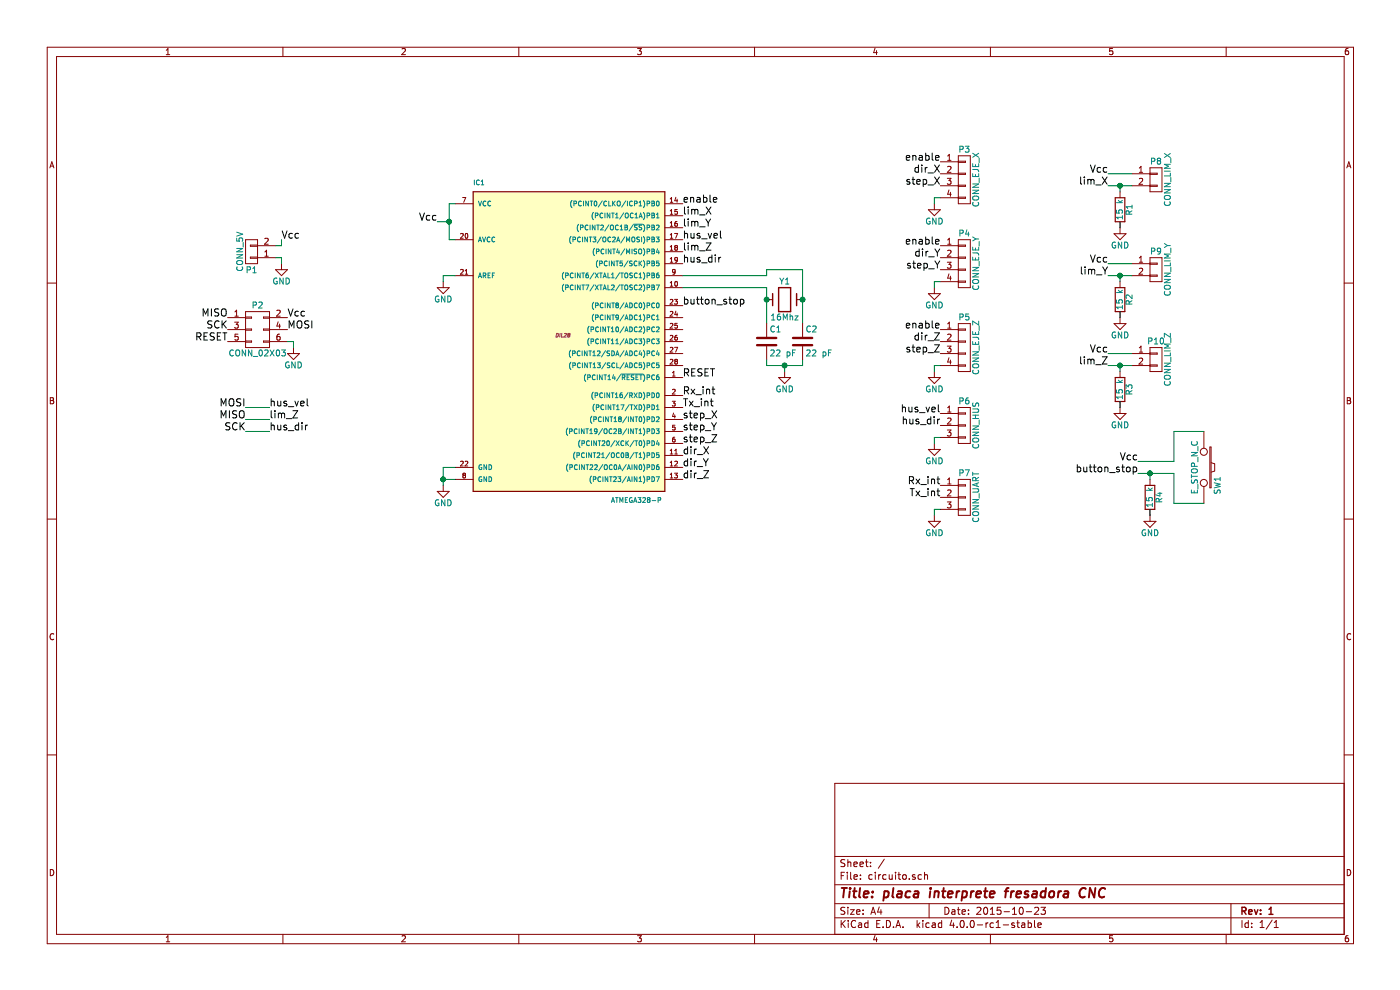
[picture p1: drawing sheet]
EESchema Schematic File Version 2
LIBS:power
LIBS:device
LIBS:transistors
LIBS:conn
LIBS:linear
LIBS:regul
LIBS:74xx
LIBS:cmos4000
LIBS:adc-dac
LIBS:memory
LIBS:xilinx
LIBS:microcontrollers
LIBS:dsp
LIBS:microchip
LIBS:analog_switches
LIBS:motorola
LIBS:texas
LIBS:intel
LIBS:audio
LIBS:interface
LIBS:digital-audio
LIBS:philips
LIBS:display
LIBS:cypress
LIBS:siliconi
LIBS:opto
LIBS:atmel
LIBS:contrib
LIBS:valves
LIBS:circuito-cache
EELAYER 25 0
EELAYER END
$Descr A4 11693 8268
encoding utf-8
Sheet 1 1
Title "placa interprete fresadora CNC"
Date "2015-10-23"
Rev "1"
Comp ""
Comment1 ""
Comment2 ""
Comment3 ""
Comment4 ""
$EndDescr
$Comp
L ATMEGA328-P IC1
U 1 1
P 4700 2800
F 0 "IC1" H 3950 4050 40  0000 L BNN
F 1 "ATMEGA328-P" H 5100 1400 40  0000 L BNN
F 2 "DIL28" H 4700 2800 30  0000 C CIN
F 3 "" H 4700 2800 60  0000 C CNN
	1    4700 2800
	1    0    0    -1  
$EndComp
$Comp
L CONN_01X04 P5
U 1 1
P 8050 2900
F 0 "P5" H 8050 3150 50  0000 C CNN
F 1 "CONN_EJE_Z" V 8150 2900 50  0000 C CNN
F 2 "" H 8050 2900 60  0000 C CNN
F 3 "" H 8050 2900 60  0000 C CNN
	1    8050 2900
	1    0    0    -1  
$EndComp
$Comp
L CONN_01X04 P4
U 1 1
P 8050 2200
F 0 "P4" H 8050 2450 50  0000 C CNN
F 1 "CONN_EJE_Y" V 8150 2200 50  0000 C CNN
F 2 "" H 8050 2200 60  0000 C CNN
F 3 "" H 8050 2200 60  0000 C CNN
	1    8050 2200
	1    0    0    -1  
$EndComp
$Comp
L CONN_01X04 P3
U 1 1
P 8050 1500
F 0 "P3" H 8050 1750 50  0000 C CNN
F 1 "CONN_EJE_X" V 8150 1500 50  0000 C CNN
F 2 "" H 8050 1500 60  0000 C CNN
F 3 "" H 8050 1500 60  0000 C CNN
	1    8050 1500
	1    0    0    -1  
$EndComp
$Comp
L GND #PWR01
U 1 1
P 7800 3100
F 0 "#PWR01" H 7800 2850 50  0001 C CNN
F 1 "GND" H 7800 2950 50  0000 C CNN
F 2 "" H 7800 3100 60  0000 C CNN
F 3 "" H 7800 3100 60  0000 C CNN
	1    7800 3100
	1    0    0    -1  
$EndComp
$Comp
L GND #PWR02
U 1 1
P 7800 2400
F 0 "#PWR02" H 7800 2150 50  0001 C CNN
F 1 "GND" H 7800 2250 50  0000 C CNN
F 2 "" H 7800 2400 60  0000 C CNN
F 3 "" H 7800 2400 60  0000 C CNN
	1    7800 2400
	1    0    0    -1  
$EndComp
$Comp
L GND #PWR03
U 1 1
P 7800 1700
F 0 "#PWR03" H 7800 1450 50  0001 C CNN
F 1 "GND" H 7800 1550 50  0000 C CNN
F 2 "" H 7800 1700 60  0000 C CNN
F 3 "" H 7800 1700 60  0000 C CNN
	1    7800 1700
	1    0    0    -1  
$EndComp
Wire Wire Line
	7800 1700 7800 1650
Wire Wire Line
	7800 1650 7850 1650
Wire Wire Line
	7800 2400 7800 2350
Wire Wire Line
	7800 2350 7850 2350
Wire Wire Line
	7800 3100 7800 3050
Wire Wire Line
	7800 3050 7850 3050
Text Label 7850 2950 2    60   ~ 0
step_Z
Text Label 7850 2850 2    60   ~ 0
dir_Z
Text Label 7850 1350 2    60   ~ 0
enable
Text Label 7850 2150 2    60   ~ 0
dir_Y
Text Label 7850 1450 2    60   ~ 0
dir_X
Text Label 7850 2250 2    60   ~ 0
step_Y
Text Label 7850 1550 2    60   ~ 0
step_X
Text Label 7850 2050 2    60   ~ 0
enable
Text Label 7850 2750 2    60   ~ 0
enable
Text Label 5700 1700 0    60   ~ 0
enable
Text Label 5700 3800 0    60   ~ 0
dir_X
Text Label 5700 3500 0    60   ~ 0
step_X
Text Label 5700 3900 0    60   ~ 0
dir_Y
Text Label 5700 3600 0    60   ~ 0
step_Y
Text Label 5700 4000 0    60   ~ 0
dir_Z
Text Label 5700 3700 0    60   ~ 0
step_Z
Text Label 5700 1800 0    60   ~ 0
lim_X
Text Label 5700 1900 0    60   ~ 0
lim_Y
Text Label 2250 3500 0    60   ~ 0
lim_Z
Text Label 2250 3400 0    60   ~ 0
hus_vel
Text Label 5700 2200 0    60   ~ 0
hus_dir
Text Label 5700 2550 0    60   ~ 0
button_stop
Text Label 5700 3300 0    60   ~ 0
Rx_int
Text Label 5700 3400 0    60   ~ 0
Tx_int
$Comp
L CONN_01X03 P6
U 1 1
P 8050 3550
F 0 "P6" H 8050 3750 50  0000 C CNN
F 1 "CONN_HUS" V 8150 3550 50  0000 C CNN
F 2 "" H 8050 3550 60  0000 C CNN
F 3 "" H 8050 3550 60  0000 C CNN
	1    8050 3550
	1    0    0    -1  
$EndComp
$Comp
L CONN_01X03 P7
U 1 1
P 8050 4150
F 0 "P7" H 8050 4350 50  0000 C CNN
F 1 "CONN_UART" V 8150 4150 50  0000 C CNN
F 2 "" H 8050 4150 60  0000 C CNN
F 3 "" H 8050 4150 60  0000 C CNN
	1    8050 4150
	1    0    0    -1  
$EndComp
$Comp
L GND #PWR04
U 1 1
P 7800 3700
F 0 "#PWR04" H 7800 3450 50  0001 C CNN
F 1 "GND" H 7800 3550 50  0000 C CNN
F 2 "" H 7800 3700 60  0000 C CNN
F 3 "" H 7800 3700 60  0000 C CNN
	1    7800 3700
	1    0    0    -1  
$EndComp
$Comp
L GND #PWR05
U 1 1
P 7800 4300
F 0 "#PWR05" H 7800 4050 50  0001 C CNN
F 1 "GND" H 7800 4150 50  0000 C CNN
F 2 "" H 7800 4300 60  0000 C CNN
F 3 "" H 7800 4300 60  0000 C CNN
	1    7800 4300
	1    0    0    -1  
$EndComp
Wire Wire Line
	7800 4300 7800 4250
Wire Wire Line
	7800 4250 7850 4250
Wire Wire Line
	7800 3700 7800 3650
Wire Wire Line
	7800 3650 7850 3650
Text Label 7850 3550 2    60   ~ 0
hus_dir
Text Label 7850 3450 2    60   ~ 0
hus_vel
Text Label 7850 4050 2    60   ~ 0
Rx_int
Text Label 7850 4150 2    60   ~ 0
Tx_int
$Comp
L GND #PWR06
U 1 1
P 3700 4050
F 0 "#PWR06" H 3700 3800 50  0001 C CNN
F 1 "GND" H 3700 3900 50  0000 C CNN
F 2 "" H 3700 4050 60  0000 C CNN
F 3 "" H 3700 4050 60  0000 C CNN
	1    3700 4050
	1    0    0    -1  
$EndComp
Wire Wire Line
	3700 3900 3700 4050
Wire Wire Line
	3700 3900 3800 3900
Wire Wire Line
	3700 4000 3800 4000
Connection ~ 3700 4000
$Comp
L GND #PWR07
U 1 1
P 3700 2350
F 0 "#PWR07" H 3700 2100 50  0001 C CNN
F 1 "GND" H 3700 2200 50  0000 C CNN
F 2 "" H 3700 2350 60  0000 C CNN
F 3 "" H 3700 2350 60  0000 C CNN
	1    3700 2350
	1    0    0    -1  
$EndComp
Wire Wire Line
	3700 2350 3700 2300
Wire Wire Line
	3700 2300 3800 2300
Wire Wire Line
	3750 2000 3800 2000
Wire Wire Line
	3750 1700 3750 2000
Wire Wire Line
	3750 1700 3800 1700
Wire Wire Line
	3750 1850 3650 1850
Connection ~ 3750 1850
Text Label 3650 1850 2    60   ~ 0
Vcc
$Comp
L Crystal Y1
U 1 1
P 6550 2500
F 0 "Y1" H 6550 2650 50  0000 C CNN
F 1 "16Mhz" H 6550 2350 50  0000 C CNN
F 2 "" H 6550 2500 60  0000 C CNN
F 3 "" H 6550 2500 60  0000 C CNN
	1    6550 2500
	1    0    0    -1  
$EndComp
Wire Wire Line
	5700 2400 6400 2400
Wire Wire Line
	6400 2400 6400 2700
Wire Wire Line
	5700 2300 6400 2300
Wire Wire Line
	6400 2300 6400 2250
Wire Wire Line
	6400 2250 6700 2250
Wire Wire Line
	6700 2250 6700 2700
$Comp
L C C1
U 1 1
P 6400 2850
F 0 "C1" H 6425 2950 50  0000 L CNN
F 1 "22 pF" H 6425 2750 50  0000 L CNN
F 2 "" H 6438 2700 30  0000 C CNN
F 3 "" H 6400 2850 60  0000 C CNN
	1    6400 2850
	1    0    0    -1  
$EndComp
$Comp
L GND #PWR08
U 1 1
P 6550 3100
F 0 "#PWR08" H 6550 2850 50  0001 C CNN
F 1 "GND" H 6550 2950 50  0000 C CNN
F 2 "" H 6550 3100 60  0000 C CNN
F 3 "" H 6550 3100 60  0000 C CNN
	1    6550 3100
	1    0    0    -1  
$EndComp
Wire Wire Line
	6400 3000 6400 3050
Wire Wire Line
	6400 3050 6700 3050
Wire Wire Line
	6700 3050 6700 3000
Wire Wire Line
	6550 3100 6550 3050
Connection ~ 6550 3050
Connection ~ 6700 2500
Connection ~ 6400 2500
$Comp
L C C2
U 1 1
P 6700 2850
F 0 "C2" H 6725 2950 50  0000 L CNN
F 1 "22 pF" H 6725 2750 50  0000 L CNN
F 2 "" H 6738 2700 30  0000 C CNN
F 3 "" H 6700 2850 60  0000 C CNN
	1    6700 2850
	1    0    0    -1  
$EndComp
$Comp
L GND #PWR09
U 1 1
P 9350 1900
F 0 "#PWR09" H 9350 1650 50  0001 C CNN
F 1 "GND" H 9350 1750 50  0000 C CNN
F 2 "" H 9350 1900 60  0000 C CNN
F 3 "" H 9350 1900 60  0000 C CNN
	1    9350 1900
	1    0    0    -1  
$EndComp
$Comp
L CONN_01X02 P8
U 1 1
P 9650 1500
F 0 "P8" H 9650 1650 50  0000 C CNN
F 1 "CONN_LIM_X" V 9750 1500 50  0000 C CNN
F 2 "" H 9650 1500 60  0000 C CNN
F 3 "" H 9650 1500 60  0000 C CNN
	1    9650 1500
	1    0    0    -1  
$EndComp
Text Label 9250 1450 2    60   ~ 0
Vcc
Wire Wire Line
	9250 1450 9450 1450
$Comp
L R R1
U 1 1
P 9350 1750
F 0 "R1" V 9430 1750 50  0000 C CNN
F 1 "15 k" V 9350 1750 50  0000 C CNN
F 2 "" V 9280 1750 30  0000 C CNN
F 3 "" H 9350 1750 30  0000 C CNN
	1    9350 1750
	1    0    0    -1  
$EndComp
Wire Wire Line
	9350 1850 9350 1900
Text Label 9250 1550 2    60   ~ 0
lim_X
Connection ~ 9350 1550
Wire Wire Line
	9350 1600 9350 1550
Wire Wire Line
	9250 1550 9450 1550
$Comp
L GND #PWR010
U 1 1
P 9350 2650
F 0 "#PWR010" H 9350 2400 50  0001 C CNN
F 1 "GND" H 9350 2500 50  0000 C CNN
F 2 "" H 9350 2650 60  0000 C CNN
F 3 "" H 9350 2650 60  0000 C CNN
	1    9350 2650
	1    0    0    -1  
$EndComp
$Comp
L CONN_01X02 P9
U 1 1
P 9650 2250
F 0 "P9" H 9650 2400 50  0000 C CNN
F 1 "CONN_LIM_Y" V 9750 2250 50  0000 C CNN
F 2 "" H 9650 2250 60  0000 C CNN
F 3 "" H 9650 2250 60  0000 C CNN
	1    9650 2250
	1    0    0    -1  
$EndComp
Text Label 9250 2200 2    60   ~ 0
Vcc
Wire Wire Line
	9250 2200 9450 2200
$Comp
L R R2
U 1 1
P 9350 2500
F 0 "R2" V 9430 2500 50  0000 C CNN
F 1 "15 k" V 9350 2500 50  0000 C CNN
F 2 "" V 9280 2500 30  0000 C CNN
F 3 "" H 9350 2500 30  0000 C CNN
	1    9350 2500
	1    0    0    -1  
$EndComp
Wire Wire Line
	9350 2600 9350 2650
Text Label 9250 2300 2    60   ~ 0
lim_Y
Connection ~ 9350 2300
Wire Wire Line
	9350 2350 9350 2300
Wire Wire Line
	9250 2300 9450 2300
$Comp
L GND #PWR011
U 1 1
P 9350 3400
F 0 "#PWR011" H 9350 3150 50  0001 C CNN
F 1 "GND" H 9350 3250 50  0000 C CNN
F 2 "" H 9350 3400 60  0000 C CNN
F 3 "" H 9350 3400 60  0000 C CNN
	1    9350 3400
	1    0    0    -1  
$EndComp
$Comp
L CONN_01X02 P10
U 1 1
P 9650 3000
F 0 "P10" H 9650 3150 50  0000 C CNN
F 1 "CONN_LIM_Z" V 9750 3000 50  0000 C CNN
F 2 "" H 9650 3000 60  0000 C CNN
F 3 "" H 9650 3000 60  0000 C CNN
	1    9650 3000
	1    0    0    -1  
$EndComp
Text Label 9250 2950 2    60   ~ 0
Vcc
Wire Wire Line
	9250 2950 9450 2950
$Comp
L R R3
U 1 1
P 9350 3250
F 0 "R3" V 9430 3250 50  0000 C CNN
F 1 "15 k" V 9350 3250 50  0000 C CNN
F 2 "" V 9280 3250 30  0000 C CNN
F 3 "" H 9350 3250 30  0000 C CNN
	1    9350 3250
	1    0    0    -1  
$EndComp
Wire Wire Line
	9350 3350 9350 3400
Text Label 9250 3050 2    60   ~ 0
lim_Z
Connection ~ 9350 3050
Wire Wire Line
	9350 3100 9350 3050
Wire Wire Line
	9250 3050 9450 3050
Text Label 9500 3950 2    60   ~ 0
button_stop
$Comp
L GND #PWR012
U 1 1
P 9600 4300
F 0 "#PWR012" H 9600 4050 50  0001 C CNN
F 1 "GND" H 9600 4150 50  0000 C CNN
F 2 "" H 9600 4300 60  0000 C CNN
F 3 "" H 9600 4300 60  0000 C CNN
	1    9600 4300
	1    0    0    -1  
$EndComp
Text Label 9500 3850 2    60   ~ 0
Vcc
Wire Wire Line
	9500 3850 9800 3850
$Comp
L R R4
U 1 1
P 9600 4150
F 0 "R4" V 9680 4150 50  0000 C CNN
F 1 "15 k" V 9600 4150 50  0000 C CNN
F 2 "" V 9530 4150 30  0000 C CNN
F 3 "" H 9600 4150 30  0000 C CNN
	1    9600 4150
	1    0    0    -1  
$EndComp
Wire Wire Line
	9600 4250 9600 4300
Connection ~ 9600 3950
Wire Wire Line
	9600 4000 9600 3950
Wire Wire Line
	9500 3950 9800 3950
$Comp
L SW_PUSH SW1
U 1 1
P 10050 3900
F 0 "SW1" H 10200 4010 50  0000 C CNN
F 1 "E_STOP_N_C" H 10050 3820 50  0000 C CNN
F 2 "" H 10050 3900 60  0000 C CNN
F 3 "" H 10050 3900 60  0000 C CNN
	1    10050 3900
	0    1    1    0   
$EndComp
Wire Wire Line
	9800 3850 9800 3600
Wire Wire Line
	9800 3600 10050 3600
Wire Wire Line
	10050 4200 9800 4200
Wire Wire Line
	9800 4200 9800 3950
$Comp
L GND #PWR013
U 1 1
P 2350 2200
F 0 "#PWR013" H 2350 1950 50  0001 C CNN
F 1 "GND" H 2350 2050 50  0000 C CNN
F 2 "" H 2350 2200 60  0000 C CNN
F 3 "" H 2350 2200 60  0000 C CNN
	1    2350 2200
	1    0    0    -1  
$EndComp
Text Label 2350 2000 0    60   ~ 0
Vcc
$Comp
L CONN_01X02 P1
U 1 1
P 2100 2100
F 0 "P1" H 2100 2250 50  0000 C CNN
F 1 "CONN_5V" V 2200 2100 50  0000 C CNN
F 2 "" H 2100 2100 60  0000 C CNN
F 3 "" H 2100 2100 60  0000 C CNN
	1    2100 2100
	-1   0    0    1   
$EndComp
Wire Wire Line
	2350 2150 2350 2200
Wire Wire Line
	2350 2050 2350 2000
Wire Wire Line
	2300 2050 2350 2050
Wire Wire Line
	2350 2150 2300 2150
$Comp
L CONN_02X03 P2
U 1 1
P 2150 2750
F 0 "P2" H 2150 2950 50  0000 C CNN
F 1 "CONN_02X03" H 2150 2550 50  0000 C CNN
F 2 "" H 2150 1550 60  0000 C CNN
F 3 "" H 2150 1550 60  0000 C CNN
	1    2150 2750
	1    0    0    -1  
$EndComp
Text Label 2400 2750 0    60   ~ 0
MOSI
Text Label 1900 2650 2    60   ~ 0
MISO
Text Label 2400 2650 0    60   ~ 0
Vcc
$Comp
L GND #PWR014
U 1 1
P 2450 2900
F 0 "#PWR014" H 2450 2650 50  0001 C CNN
F 1 "GND" H 2450 2750 50  0000 C CNN
F 2 "" H 2450 2900 60  0000 C CNN
F 3 "" H 2450 2900 60  0000 C CNN
	1    2450 2900
	1    0    0    -1  
$EndComp
Wire Wire Line
	2400 2850 2450 2850
Wire Wire Line
	2450 2850 2450 2900
Text Label 1900 2750 2    60   ~ 0
SCK
Text Label 1900 2850 2    60   ~ 0
RESET
Text Label 5700 3150 0    60   ~ 0
RESET
Text Label 2050 3400 2    60   ~ 0
MOSI
Text Label 2050 3500 2    60   ~ 0
MISO
Text Label 2050 3600 2    60   ~ 0
SCK
Text Label 5700 2000 0    60   ~ 0
hus_vel
Text Label 5700 2100 0    60   ~ 0
lim_Z
Text Label 2250 3600 0    60   ~ 0
hus_dir
Wire Wire Line
	2050 3600 2250 3600
Wire Wire Line
	2050 3500 2250 3500
Wire Wire Line
	2050 3400 2250 3400
$EndSCHEMATC
